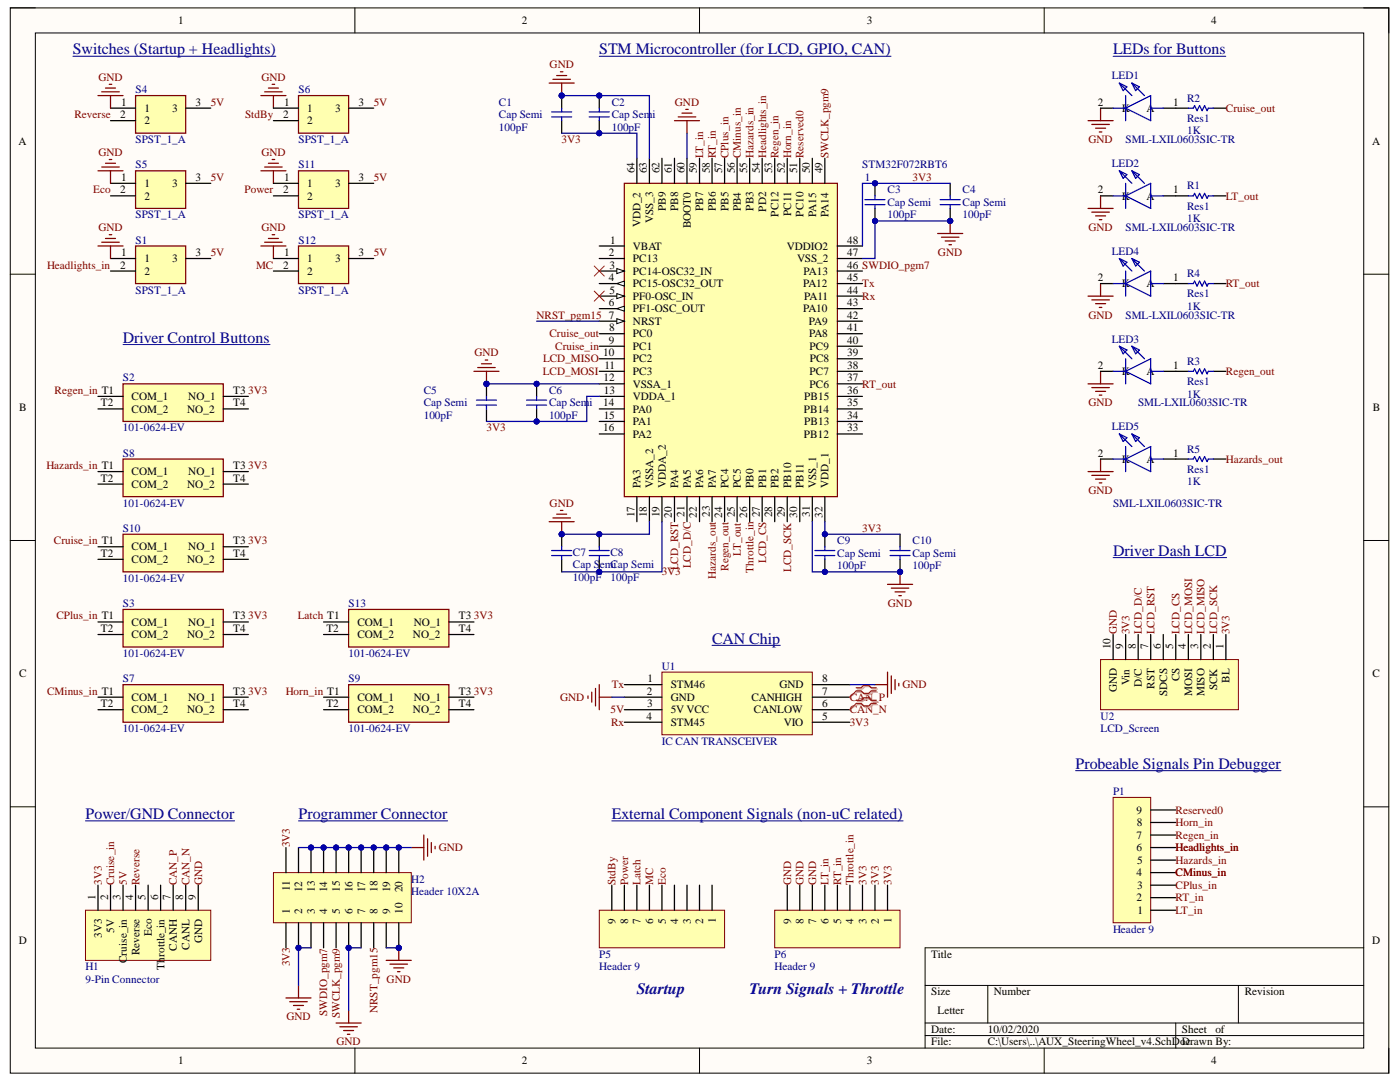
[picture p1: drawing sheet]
# Altium project AUX_v7_4.PrjPcb
1 sheet, 41 parts. Net scope: global (net labels, ports and power ports of the same name join across sheets).
Board file: AUX_SteeringWheel_v4.PcbDoc

## Sheet AUX_SteeringWheel_v4.SchDoc
size Letter

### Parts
1  STM32F072RBT6  [QFP50P1200X1200X160-64N]
C1  Cap Semi  value 100pF  [C1206]
C2  Cap Semi  value 100pF  [C1206]
C3  Cap Semi  value 100pF  [C1206]
C4  Cap Semi  value 100pF  [C1206]
C5  Cap Semi  value 100pF  [C1206]
C6  Cap Semi  value 100pF  [C1206]
C7  Cap Semi  value 100pF  [C1206]
C8  Cap Semi  value 100pF  [C1206]
C9  Cap Semi  value 100pF  [C1206]
C10  Cap Semi  value 100pF  [C1206]
H1  9-Pin Connector  [Rt_Angle_9-Pin]
H2  Header 10X2A  [HDR2X10_CEN]
LED1  SML-LXIL0603SIC-TR  [LED thru hole]
LED2  SML-LXIL0603SIC-TR  [LED thru hole]
LED3  SML-LXIL0603SIC-TR  [LED thru hole]
LED4  SML-LXIL0603SIC-TR  [LED thru hole]
LED5  SML-LXIL0603SIC-TR  [LED thru hole]
P1  Header 9  [HDR1X9]
P5  Header 9  [Rt_Angle_9-Pin]
P6  Header 9  [Rt_Angle_9-Pin]
R1  Res1  value 1K  [AXIAL-0.3]
R2  Res1  value 1K  [AXIAL-0.3]
R3  Res1  value 1K  [AXIAL-0.3]
R4  Res1  value 1K  [AXIAL-0.3]
R5  Res1  value 1K  [AXIAL-0.3]
S1  SPST_1_A  [2M1SP3T1B1M2QE]
S2  101-0624-EV  [1010624EV]
S3  101-0624-EV  [1010624EV]
S4  SPST_1_A  [2M1SP3T1B1M2QE]
S5  SPST_1_A  [2M1SP3T1B1M2QE]
S6  SPST_1_A  [2M1SP3T1B1M2QE]
S7  101-0624-EV  [1010624EV]
S8  101-0624-EV  [1010624EV]
S9  101-0624-EV  [1010624EV]
S10  101-0624-EV  [1010624EV]
S11  SPST_1_A  [2M1SP3T1B1M2QE]
S12  SPST_1_A  [2M1SP3T1B1M2QE]
S13  101-0624-EV  [1010624EV]
U1  IC CAN TRANSCEIVER  [CAN TRANSCEIVER]
U2  LCD_Screen  [LCD_Screen]

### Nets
GND: 1.12(VSSA_1) 1.18(VSSA_2) 1.31(VSS_1) 1.47(VSS_2) 1.60(BOOT0) 1.63(VSS_3) C1.2 C2.2 C3.1 C4.1 C5.2 C6.2 C7.2 C8.2 C9.1 C10.1 H1.9(GND) H2.2 H2.3 H2.6 H2.7 H2.9 H2.10 H2.12 H2.13 H2.14 H2.15 H2.16 H2.17 H2.18 H2.19 H2.20 LED1.2(K) LED2.2(K) LED3.2(K) LED4.2(K) LED5.2(K) P6.7 P6.8 P6.9 S1.1 S4.1 S5.1 S6.1 S11.1 S12.1 U1.2(GND) U1.8(GND) U2.10(GND)
3V3: 1.13(VDDA_1) 1.19(VDDA_2) 1.32(VDD_1) 1.48(VDDIO2) 1.64(VDD_2) C1.1 C2.1 C3.2 C4.2 C5.1 C6.1 C7.1 C8.1 C9.2 C10.2 H1.1(3V3) H2.1 H2.11 P6.1 P6.2 P6.3 S2.T3(NO_1) S3.T3(NO_1) S7.T3(NO_1) S8.T3(NO_1) S9.T3(NO_1) S10.T3(NO_1) S13.T3(NO_1) U1.5(VIO) U2.1(BL) U2.9(Vin)
5V: H1.3(Cruise_in) S1.3 S4.3 S5.3 S6.3 S11.3 S12.3 U1.3(5V_VCC)
CAN_N: H1.8(CANL) U1.6(CANLOW)
CAN_P: H1.7(CANH) U1.7(CANHIGH)
CMinus_in: 1.56(PB4) P1.4 S7.T1(COM_1)
CPlus_in: 1.57(PB5) P1.3 S3.T1(COM_1)
Cruise_in: 1.9(PC1) H1.2(5V) S10.T1(COM_1)
Cruise_out: 1.8(PC0) R2.1
Eco: P5.5 S5.2
Hazards_in: 1.55(PB3) P1.5 S8.T1(COM_1)
Hazards_out: 1.23(PA7) R5.1
Headlights_in: 1.54(PD2) P1.6 S1.2
Horn_in: 1.52(PC11) P1.8 S9.T1(COM_1)
Latch: P5.7 S13.T1(COM_1)
LCD_CS: 1.27(PB1) U2.5(CS)
LCD_D/C: 1.21(PA5) U2.8(D/C)
LCD_MISO: 1.10(PC2) U2.3(MISO)
LCD_MOSI: 1.11(PC3) U2.4(MOSI)
LCD_RST: 1.20(PA4) U2.7(RST)
LCD_SCK: 1.29(PB10) U2.2(SCK)
LT_in: 1.59(PB7) P1.1 P6.6
LT_out: 1.25(PC5) R1.1
MC: P5.6 S12.2
NRST_pgm15: 1.7(NRST) H2.8
Power: P5.8 S11.2
Regen_in: 1.53(PC12) P1.7 S2.T1(COM_1)
Regen_out: 1.24(PC4) R3.1
Reserved0: 1.51(PC10) P1.9
Reverse: H1.4(Reverse) S4.2
RT_in: 1.58(PB6) P1.2 P6.5
RT_out: 1.37(PC6) R4.1
Rx: 1.44(PA11) U1.4(STM45)
StdBy: P5.9 S6.2
SWCLK_pgm9: 1.49(PA14) H2.5
SWDIO_pgm7: 1.46(PA13) H2.4
Throttle_in: 1.26(PB0) P6.4
Tx: 1.45(PA12) U1.1(STM46)
NetLED1_1: LED1.1(A) R2.2
NetLED2_1: LED2.1(A) R1.2
NetLED3_1: LED3.1(A) R3.2
NetLED4_1: LED4.1(A) R4.2
NetLED5_1: LED5.1(A) R5.2

Not connected (* = marked no-connect by the designer): 1 1(VBAT) 2(PC13) 3(PC14-OSC32_IN)* 4(PC15-OSC32_OUT) 5(PF0-OSC_IN)* 6(PF1-OSC_OUT) 14(PA0) 15(PA1) 16(PA2) 17(PA3) 22(PA6) 28(PB2) 30(PB11) 33(PB12) 34(PB13) 35(PB14) 36(PB15) 38(PC7) 39(PC8) 40(PC9) 41(PA8) 42(PA9) 43(PA10) 50(PA15) 61(PB8) 62(PB9); H1 5(Eco) 6(Throttle_in); P5 1 2 3 4; S2 T2(COM_2) T4(NO_2); S3 T2(COM_2) T4(NO_2); S7 T2(COM_2) T4(NO_2); S8 T2(COM_2) T4(NO_2); S9 T2(COM_2) T4(NO_2); S10 T2(COM_2) T4(NO_2); S13 T2(COM_2) T4(NO_2); U2 6(SDCS)

### Layout directives
differential pair: CAN_N, CAN_P

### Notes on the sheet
- Switches (Startup + Headlights)
- STM Microcontroller (for LCD, GPIO, CAN)
- LEDs for Buttons
- Driver Control Buttons
- Driver Dash LCD
- (near U1) CAN Chip
- (near P1) Probeable Signals Pin Debugger
- Power/GND Connector
- Programmer Connector
- External Component Signals (non-uC related)
- Startup
- Turn Signals + Throttle
